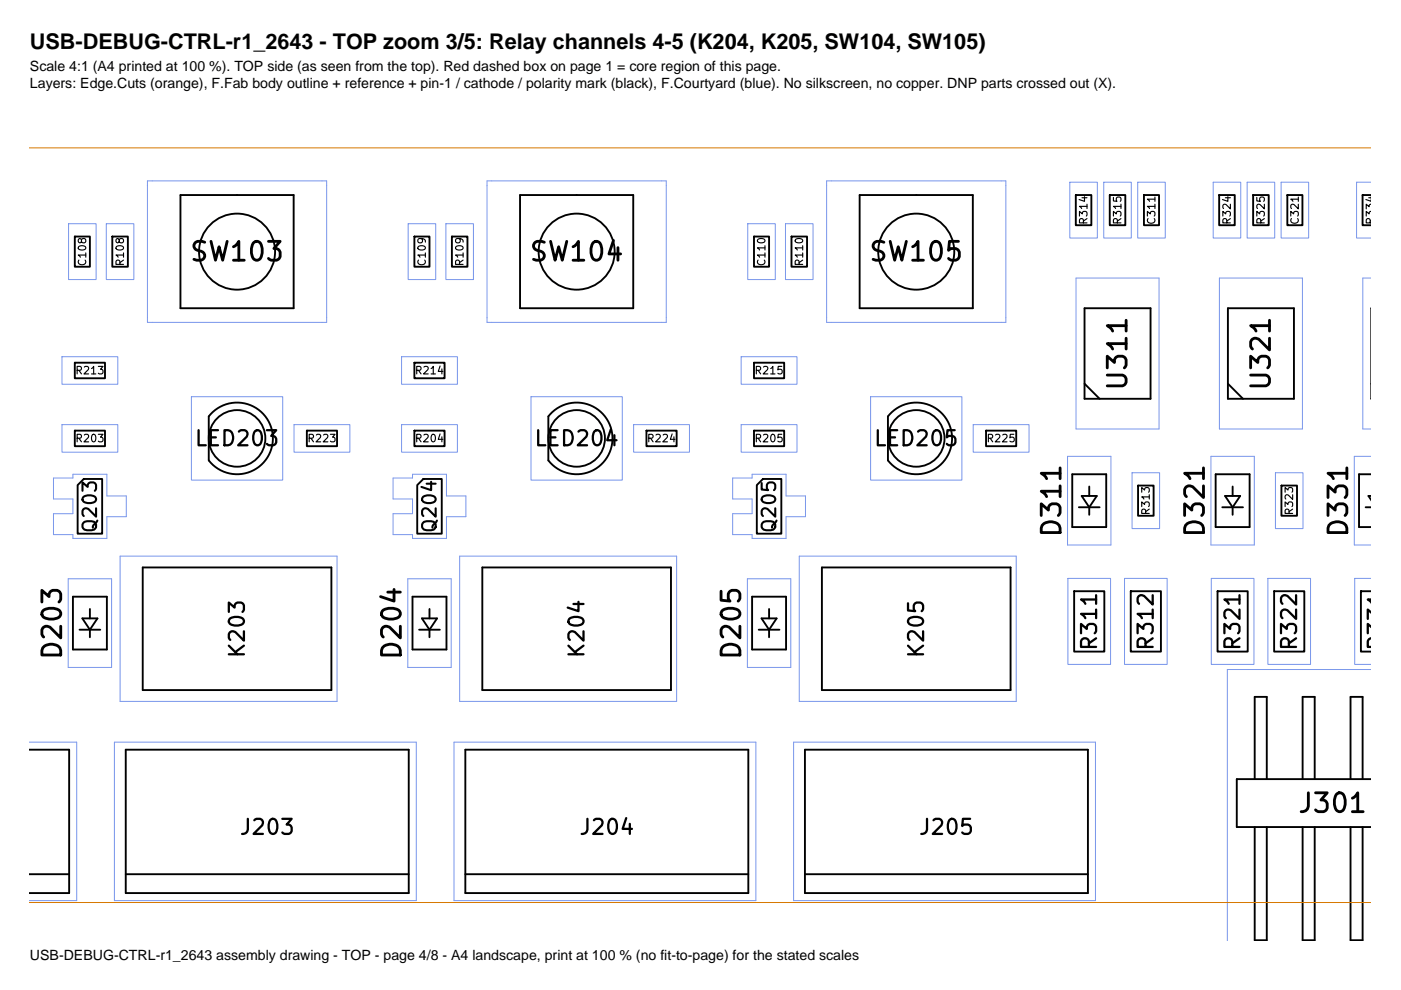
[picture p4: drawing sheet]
<svg xmlns="http://www.w3.org/2000/svg" width="297mm" height="210mm" viewBox="0 0 297 210" stroke-linecap="round" stroke-linejoin="round" font-family="sans-serif">
<g fill="none" stroke="#000" stroke-width=".4">
<path d="M15.9 50.2h3.2v6.4h-3.2zM23.8 50.2h3.3v6.4h-3.3zM38.3 41.4h24v24h-24zM87.9 50.2h3.2v6.4h-3.2zM95.8 50.2h3.3v6.4h-3.3zM110.3 41.4h24v24h-24zM159.9 50.2h3.2v6.4h-3.2zM167.8 50.2h3.3v6.4h-3.3zM182.3 41.4h24v24h-24zM228.1 41.4h3.3v6.4h-3.3zM235.3 41.4h3.3v6.4h-3.3zM242.5 41.4h3.2v6.4h-3.2z"/>
<path d="M258.5 41.4h3.3v6.4h-3.3zM265.7 41.4h3.3v6.4h-3.3zM272.9 41.4h3.2v6.4h-3.2zM290.7 41.4h-1.8v6.4h1.8M15.9 76.9h6.4v3.3h-6.4zM87.9 76.9h6.4v3.3h-6.4zM159.9 76.9h6.4v3.3h-6.4zM229.9 65.4h14v19.2h-14zM260.3 65.4h14v19.2h-14zM15.9 91.3h6.4v3.3h-6.4zM45.1 87.4a7.6 7.6 0 0 1 10.9 .5 7.6 7.6 0 0 1-.9 10.9 7.6 7.6 0 0 1-10.8-1.2v-9.3zM65.1 91.3h6.4v3.3h-6.4z"/>
<path d="M87.9 91.3h6.4v3.3h-6.4zM117.1 87.4a7.6 7.6 0 0 1 10.9 .5 7.6 7.6 0 0 1-.9 10.9 7.6 7.6 0 0 1-10.8-1.2v-9.3zM137.1 91.3h6.4v3.3h-6.4zM159.9 91.3h6.4v3.3h-6.4zM189.1 87.4a7.6 7.6 0 0 1 10.9 .5 7.6 7.6 0 0 1-.9 10.9 7.6 7.6 0 0 1-10.8-1.2v-9.3zM209.1 91.3h6.4v3.3h-6.4zM229.9 81.4l3.2 3.2M260.3 81.4l3.2 3.2M17.8 101.6h3.9v11.6h-5.2v-10.3zM89.8 101.6h3.9v11.6h-5.2v-10.3zM161.8 101.6h3.9v11.6h-5.2v-10.3zM227.3 100.6h7.2v11.2h-7.2z"/>
<path d="M228.7 107.6h4.4M229.3 105.2h3.2l-1.6 2.4zM230.9 103.2v2M230.9 107.6v1.6M241.3 103h3.3v6.4h-3.3zM257.7 100.6h7.2v11.2h-7.2zM259.1 107.6h4.4M259.7 105.2h3.2l-1.6 2.4zM261.3 103.2v2M261.3 107.6v1.6M271.7 103h3.3v6.4h-3.3zM289.5 107.6h1.2"/>
<path d="M290.7 100.6h-2.6v11.2h2.6M290.7 105.2h-.6l.6 .8M15.5 126.5h7.2v11.2h-7.2zM16.9 133.5h4.4M17.5 131.1h3.2l-1.6 2.4zM19.1 129.1v2M19.1 133.5v1.6M30.3 120.3h40v26h-40zM87.5 126.5h7.2v11.2h-7.2zM88.9 133.5h4.4M89.5 131.1h3.2l-1.6 2.4zM91.1 129.1v2"/>
<path d="M91.1 133.5v1.6M102.3 120.3h40v26h-40zM159.5 126.5h7.2v11.2h-7.2zM160.9 133.5h4.4M161.5 131.1h3.2l-1.6 2.4zM163.1 129.1v2M163.1 133.5v1.6M174.3 120.3h40v26h-40zM227.7 125.4h6.4v12.8h-6.4zM239.7 125.4h6.4v12.8h-6.4zM258.1 125.4h6.4v12.8h-6.4zM270.1 125.4h6.4v12.8h-6.4z"/>
<path d="M290.7 125.4h-2.2v12.8h2.2M6.3 159h8.4v30.4h-8.4M26.7 159h60v30.4h-60zM98.7 159h60v30.4h-60zM170.7 159h60v30.4h-60zM266 165.2v-17.4h2.6v17.4M266 175.4v24h2.6v-24M276.2 165.2v-17.4h2.5v17.4M276.2 175.4v24h2.5v-24M286.3 165.2v-17.4h2.6v17.4M286.3 175.4v24h2.6v-24M290.7 165.2h-28.5v10.2h28.5"/>
<path d="M6.3 185.4h8.4M26.7 185.4h60M98.7 185.4h60M170.7 185.4h60"/>
<circle cx="50.3" cy="53.4" r="8.1"/>
<circle cx="122.3" cy="53.4" r="8.1"/>
<circle cx="194.3" cy="53.4" r="8.1"/>
<circle cx="50.3" cy="93" r="6"/>
<circle cx="122.3" cy="93" r="6"/>
<circle cx="194.3" cy="93" r="6"/>
</g>
<g fill="none" stroke="#7896eb" stroke-width=".21">
<path d="M31.3 38.4h38v30h-38zM103.3 38.4h38v30h-38zM175.3 38.4h38v30h-38zM226.8 38.6h5.9v11.9h-5.9zM234 38.6h5.9v11.9h-5.9zM241.2 38.6h5.9v11.9h-5.9zM257.2 38.6h5.9v11.9h-5.9zM264.4 38.6h5.9v11.9h-5.9zM271.6 38.6h5.9v11.9h-5.9zM290.7 38.6h-3.1v11.9h3.1M14.5 47.4h5.9v11.9h-5.9zM22.5 47.4h5.9v11.9h-5.9z"/>
<path d="M86.5 47.4h5.9v11.9h-5.9zM94.5 47.4h5.9v11.9h-5.9zM158.5 47.4h5.9v11.9h-5.9zM166.5 47.4h5.9v11.9h-5.9zM228.1 59h17.6v32h-17.6zM258.5 59h17.6v32h-17.6zM290.7 59h-1.8v32h1.8M13.1 75.6h11.9v5.9h-11.9zM85.1 75.6h11.9v5.9h-11.9zM157.1 75.6h11.9v5.9h-11.9zM13.1 90h11.9v5.9h-11.9zM40.6 84.1h19.3v17.7h-19.3z"/>
<path d="M62.3 90h11.9v5.9h-11.9zM85.1 90h11.9v5.9h-11.9zM112.6 84.1h19.3v17.7h-19.3zM134.3 90h11.9v5.9h-11.9zM157.1 90h11.9v5.9h-11.9zM184.6 84.1h19.3v17.7h-19.3zM206.3 90h11.9v5.9h-11.9zM226.3 96.8h9.2v18.8h-9.2zM256.7 96.8h9.2v18.8h-9.2zM290.7 96.8h-3.6v18.8h3.6M11.3 101.4h4.2v-.8h7.2v4.6h4.1v4.4h-4.1v4.6h-7.2v-.8h-4.2v-4.5h4.2v-3.1h-4.2zM25.5 117.9h46v30.8h-46z"/>
<path d="M83.3 101.4h4.2v-.8h7.2v4.6h4.1v4.4h-4.1v4.6h-7.2v-.8h-4.2v-4.5h4.2v-3.1h-4.2zM97.5 117.9h46v30.8h-46zM155.3 101.4h4.2v-.8h7.2v4.6h4.1v4.4h-4.1v4.6h-7.2v-.8h-4.2v-4.5h4.2v-3.1h-4.2zM169.5 117.9h46v30.8h-46zM240 100.2h5.9v11.9h-5.9zM270.4 100.2h5.9v11.9h-5.9zM14.5 122.7h9.2v18.8h-9.2zM86.5 122.7h9.2v18.8h-9.2zM158.5 122.7h9.2v18.8h-9.2zM226.4 122.6h9.1v18.3h-9.1zM238.4 122.6h9.1v18.3h-9.1zM256.8 122.6h9.1v18.3h-9.1z"/>
<path d="M268.8 122.6h9.1v18.3h-9.1zM290.7 122.6h-3.5v18.3h3.5M6.3 157.4h10v33.6h-10M24.3 157.4h64v33.6h-64zM96.3 157.4h64v33.6h-64zM168.3 157.4h64v33.6h-64zM290.7 142h-30.5v57.4"/>
</g>
<path d="M6.3 31.4h284.4M6.3 191.4h284.4" fill="none" stroke="#d77800" stroke-width=".21"/>
<text font-size="4.6" x="6.3" y="10.5">USB-DEBUG-CTRL-r1_2643 - TOP zoom 3/5: Relay channels 4-5 (K204, K205, SW104, SW105)</text>
<g font-size="4">
<text x="40" y="56.4">SW103</text>
<text x="112" y="56.4">SW104</text>
<text x="184" y="56.4">SW105</text>
<text x="240" y="83.2" transform="rotate(-90 240 83.2)">U311</text>
<text x="270.4" y="83.2" transform="rotate(-90 270.4 83.2)">U321</text>
<text x="226" y="114.3" transform="rotate(-90 226 114.3)">D311</text>
<text x="256.4" y="114.3" transform="rotate(-90 256.4 114.3)">D321</text>
<text x="286.8" y="114.3" transform="rotate(-90 286.8 114.3)">D331</text>
<text x="14.1" y="140.2" transform="rotate(-90 14.1 140.2)">D203</text>
<text x="86.1" y="140.2" transform="rotate(-90 86.1 140.2)">D204</text>
<text x="158.1" y="140.2" transform="rotate(-90 158.1 140.2)">D205</text>
<text x="274.9" y="173.3">J301</text>
</g>
<g font-size="3.2">
<text x="41" y="95.4">LED203</text>
<text x="113" y="95.4">LED204</text>
<text x="185" y="95.4">LED205</text>
<text x="52.7" y="139.8" transform="rotate(-90 52.7 139.8)">K203</text>
<text x="124.7" y="139.8" transform="rotate(-90 124.7 139.8)">K204</text>
<text x="196.7" y="139.8" transform="rotate(-90 196.7 139.8)">K205</text>
<text x="233.4" y="138.2" transform="rotate(-90 233.4 138.2)">R311</text>
<text x="245.4" y="138.2" transform="rotate(-90 245.4 138.2)">R312</text>
<text x="263.8" y="138.2" transform="rotate(-90 263.8 138.2)">R321</text>
<text x="275.8" y="138.2" transform="rotate(-90 275.8 138.2)">R322</text>
<text x="294.2" y="138.2" transform="rotate(-90 294.2 138.2)">R331</text>
<text x="50.5" y="177.8">J203</text>
<text x="122.5" y="177.8">J204</text>
<text x="194.5" y="177.8">J205</text>
</g>
<g font-size="3">
<text x="6.3" y="15.1">Scale 4:1 (A4 printed at 100 %). TOP side (as seen from the top). Red dashed box on page 1 = core region of this page.</text>
<text x="6.3" y="18.6">Layers: Edge.Cuts (orange), F.Fab body outline + reference + pin-1 / cathode / polarity mark (black), F.Courtyard (blue). No silkscreen, no copper. DNP parts crossed out (X).</text>
<text x="6.3" y="203.6">USB-DEBUG-CTRL-r1_2643 assembly drawing - TOP - page 4/8 - A4 landscape, print at 100 % (no fit-to-page) for the stated scales</text>
</g>
<g font-size="2.9">
<text x="21.2" y="113.3" transform="rotate(-90 21.2 113.3)">Q203</text>
<text x="93.2" y="113.3" transform="rotate(-90 93.2 113.3)">Q204</text>
<text x="165.2" y="113.3" transform="rotate(-90 165.2 113.3)">Q205</text>
</g>
<g font-size="1.6">
<text x="231" y="47.8" transform="rotate(-90 231 47.8)">R314</text>
<text x="238.2" y="47.8" transform="rotate(-90 238.2 47.8)">R315</text>
<text x="245.4" y="47.8" transform="rotate(-90 245.4 47.8)">C311</text>
<text x="261.4" y="47.8" transform="rotate(-90 261.4 47.8)">R324</text>
<text x="268.6" y="47.8" transform="rotate(-90 268.6 47.8)">R325</text>
<text x="275.8" y="47.8" transform="rotate(-90 275.8 47.8)">C321</text>
<text x="291.8" y="47.8" transform="rotate(-90 291.8 47.8)">R334</text>
<text x="18.7" y="56.6" transform="rotate(-90 18.7 56.6)">C108</text>
<text x="26.7" y="56.6" transform="rotate(-90 26.7 56.6)">R108</text>
<text x="90.7" y="56.6" transform="rotate(-90 90.7 56.6)">C109</text>
<text x="98.7" y="56.6" transform="rotate(-90 98.7 56.6)">R109</text>
<text x="162.7" y="56.6" transform="rotate(-90 162.7 56.6)">C110</text>
<text x="170.7" y="56.6" transform="rotate(-90 170.7 56.6)">R110</text>
<text x="15.8" y="79.8">R213</text>
<text x="87.8" y="79.8">R214</text>
<text x="159.8" y="79.8">R215</text>
<text x="15.8" y="94.2">R203</text>
<text x="65" y="94.2">R223</text>
<text x="87.8" y="94.2">R204</text>
<text x="137" y="94.2">R224</text>
<text x="159.8" y="94.2">R205</text>
<text x="209" y="94.2">R225</text>
<text x="244.2" y="109.4" transform="rotate(-90 244.2 109.4)">R313</text>
<text x="274.6" y="109.4" transform="rotate(-90 274.6 109.4)">R323</text>
</g>
</svg>
